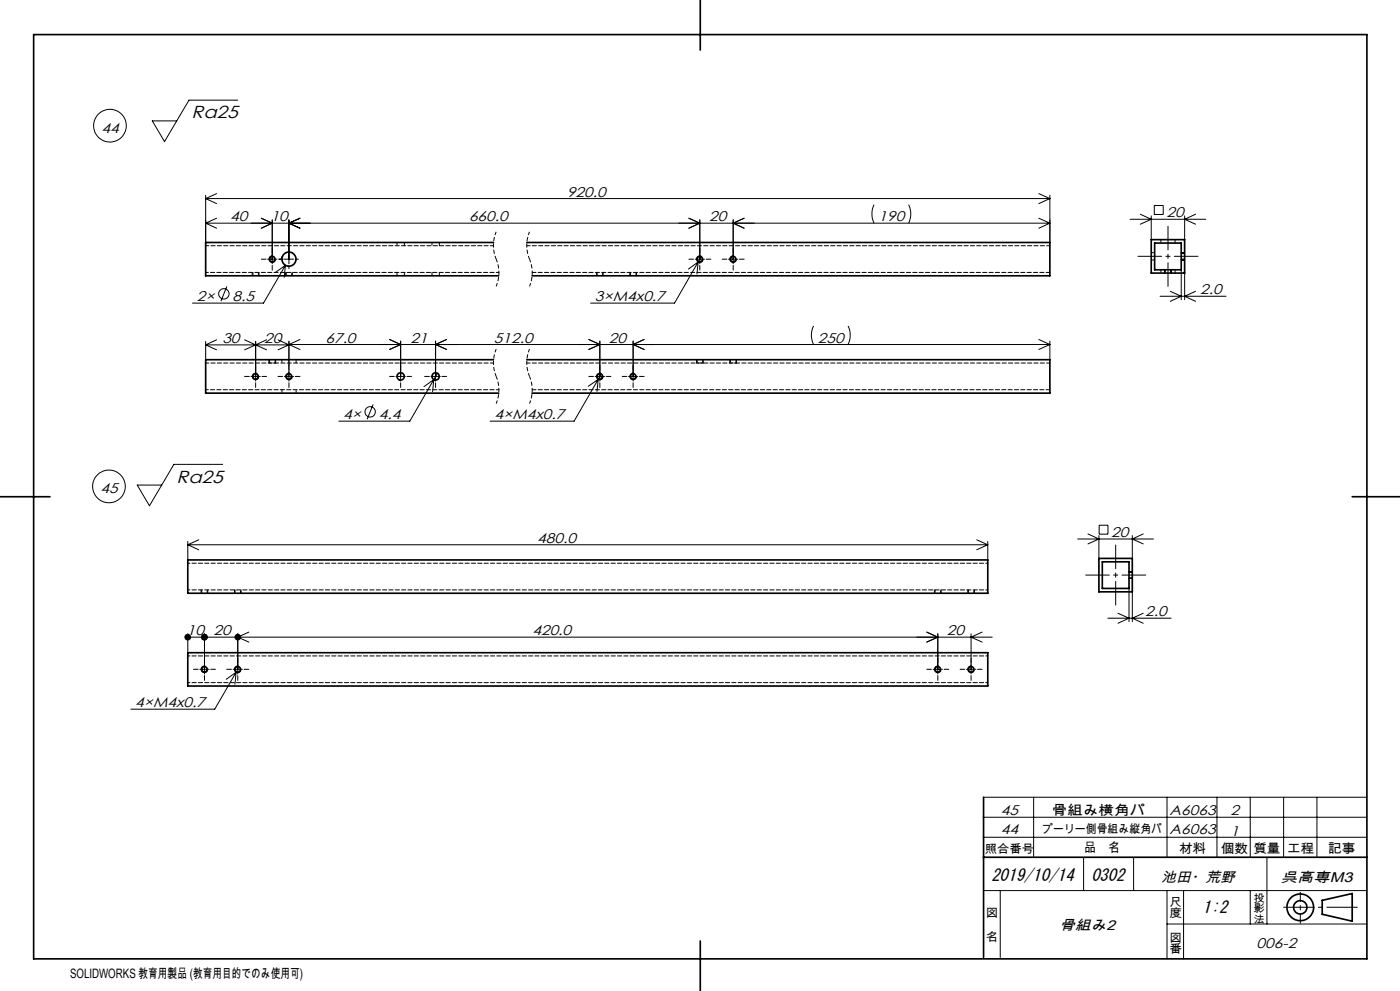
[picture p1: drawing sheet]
<svg xmlns="http://www.w3.org/2000/svg" width="420mm" height="297mm" viewBox="0 0 420 297" stroke-linecap="round" stroke-linejoin="round" font-family="sans-serif">
<g fill="none" stroke="#000" stroke-width=".3">
<path d="M71.3 30h-14.6l-7.3 12.4-3.7-6.2h7.3M61.7 58.5v14.2M61.7 59.5h253.3M61.7 59.5l3.3 1.5M65 58l-3.3 1.5M311.6 58l3.4 1.5M315 58.5v14.2M315 59.5l-3.4 1.5M61.7 66.9h253.3M61.7 66.9l3.3 1.5M65 65.4l-3.3 1.5M78.4 65.4l3.3 1.5-3.3 1.5"/>
<path d="M78.4 77.7h1.4M80.3 77.7h2.8M81.7 65.9v13.2M81.7 79.5v1.5M82 76.7a1.01 1.01 0 0 0-1.3 .7 1.01 1.01 0 0 0 .7 1.2 1.01 1.01 0 0 0 1.3-.7M83.6 77.7h1.4M85.3 77.7h2.8M85.6 79.5l-6.5 11.3h-21.4M85.6 79.5l-2.9 2.1M85.6 79.5l-.3 3.6M86.7 65.9v13.2M86.7 79.5v1"/>
<path d="M88.6 77.7h.9M90 65.4l-3.3 1.5 3.3 1.5M206.7 65.4l3.2 1.5-3.2 1.5M206.7 77.7h1.4M208.6 77.7h2.7M209.4 78.5l-7 12.3h-25.2M209.4 78.5l-2.9 2.1M209.4 78.5l-.3 3.6M209.9 65.9v13.2M209.9 79.5v1.5M210.2 76.7a1.01 1.01 0 0 0-1.2 .7 1.01 1.01 0 0 0 .7 1.2 1.01 1.01 0 0 0 1.2-.7M210.5 76.8l-1.1 1.7"/>
<path d="M211.8 77.7h1.5M216.6 77.7h1.5M218.5 77.7h2.9M220 65.9v13.2M220 79.5v1.5M220.2 76.7a1.01 1.01 0 0 0-1.2 .7 1.01 1.01 0 0 0 .7 1.2 1.01 1.01 0 0 0 1.2-.7M221.9 77.7h1.3M223.2 65.4l-3.2 1.5 3.2 1.5M262.2 61.3a6.4 6.4 0 0 0 0 5.6M272.6 61.3a6.4 6.4 0 0 1 0 5.6M311.6 65.4l3.4 1.5M315 66.9l-3.4 1.5"/>
<path d="M339 65.7h22.7M342.1 64.2l3.3 1.5-3.3 1.5M345.4 64.7v7.1M346.3 61.6h2.7v2.7h-2.7zM354.4 77.9h1M354.4 75.8h1M355.4 64.7v7.1M358.7 64.2l-3.3 1.5 3.3 1.5M68.1 85.8l-1.8 4.5M75.7 81.7v1M77.7 81.7v1M85.7 81.7v1"/>
<path d="M87.7 81.7v1M179 81.7v1M180.9 81.7v1M188.9 81.7v1M191 81.7v1M244.1 97.7a6.1 6.1 0 0 0 0 5.6M254.4 97.7a6.4 6.4 0 0 1 0 5.6M348 88.8h19.8M349.4 80.9v.9M351.1 87.3l3.3 1.5-3.3 1.5M351.4 80.9v.9M354.4 80.9v8.9"/>
<path d="M355.4 81.8v8M358.7 87.3l-3.3 1.5 3.3 1.5M61.7 102.3v5.5M61.7 103.4h25M61.7 103.4l3.3 1.4M65 101.8l-3.3 1.6M73.4 101.8l3.3 1.6M73.4 112.8h1.4M75.3 112.8h2.8M76.7 102.3v11.9M76.7 103.4l-3.3 1.4M76.7 103.4l3.3 1.4"/>
<path d="M76.7 114.7v1.4M76.9 111.9a1 1 0 0 0-1.2 .7 1 1 0 0 0 .7 1.2 1 1 0 0 0 1.2-.7M78.6 112.8h1.4M80 101.8l-3.3 1.6M80.7 107.8v1M82.7 107.8v1M83.4 101.8l3.3 1.6M83.4 112.8h1.4M85.3 112.8h2.8M86.7 102.2v12M86.7 114.7v1.4M86.7 103.3l3.3 1.4"/>
<path d="M86.7 103.4l-3.3 1.4M87 111.9a1 1 0 0 0-1.3 .7 1 1 0 0 0 .8 1.2 1 1 0 0 0 1.2-.7M88.6 112.8h1.4M90 101.7l-3.3 1.6M116.9 101.7l3.3 1.6-3.3 1.4M116.9 112.8h1.4M118.8 112.8h2.8M120.2 114.7v1.4M120.2 102.2v12M122.1 112.8h1.4M127.4 112.8h1.4M129.3 112.8h2.8"/>
<path d="M130.1 113.8l-7.2 12.4h-21.3M130.1 113.8l-2.9 2.1M130.1 113.8l-.3 3.6M130.7 102.2v12M130.7 114.7v1.4M131.2 111.9l-1.1 1.9M132.6 112.8h1.4M134 101.7l-3.3 1.6 3.3 1.4M176.6 101.7l3.4 1.6-3.4 1.4M176.6 112.8h1.4M178.5 112.8h2.9M179.5 113.7l-7.3 12.5h-25.2"/>
<path d="M179.5 113.7l-3 2.1M179.5 113.7l-.4 3.6M180 102.2v12M180 114.7v1.4M180.2 111.9a1 1 0 0 0-1.2 .7 1 1 0 0 0 .7 1.2 1 1 0 0 0 1.2-.7M180.4 112l-.9 1.7M181.9 112.8h1.4M186.7 112.8h1.4M188.6 112.8h2.7M189.9 102.2v12M189.9 114.7v1.4M190.2 111.9a1 1 0 0 0-1.2 .7 1 1 0 0 0 .7 1.2 1 1 0 0 0 1.2-.7"/>
<path d="M191.8 112.8h1.5M193.3 101.7l-3.4 1.6 3.4 1.4M209 107.8v1M211 107.8v1M218.9 107.8v1M220.9 107.8v1M311.6 101.7l3.4 1.6M315 103.3h-228.3M315 102.2v5.6M315 103.3l-3.4 1.4M66.8 139.2h-14.6l-7.4 12.4-3.6-6.2h7.3M111.9 121.2l-1.8 4.5"/>
<path d="M329.7 157.4h2.7v2.7h-2.7zM56.3 162.3v5.5M56.3 163.3h240M56.3 163.3l3.3 1.5M59.6 161.8l-3.3 1.5M60.3 176.8v1M62.3 176.8v1M70.3 176.8v1M72.3 176.8v1M280.3 176.8v1M282.3 176.8v1M290.3 176.8v1"/>
<path d="M292.3 176.8v1M293 161.8l3.3 1.5M296.3 162.3v5.5M296.3 163.3l-3.3 1.5M323.3 161.5h22.7M326.4 160l3.3 1.5-3.3 1.5M329.7 160.5v6.9M338.7 176.4v9.9M338.7 173.4h1M338.7 171.4h1M339.7 177.4v8.9M339.7 160.5v6.9"/>
<path d="M343 160l-3.3 1.5 3.3 1.5M56.3 189.9v5.7M56.3 191h241.4M61.3 189.9v12.1M61.6 199.6a1 1 0 0 0-1.2 .7 1 1 0 0 0 .7 1.3 1 1 0 0 0 1.2-.7M71.3 189.9v12.1M71.6 199.6a1 1 0 0 0-1.3 .7 1 1 0 0 0 .8 1.3 1 1 0 0 0 1.2-.7M74.6 189.4l-3.3 1.6 3.3 1.4M278 189.4l3.3 1.6-3.3 1.4M281.3 189.9v12.1M281.6 199.6a1 1 0 0 0-1.2 .7 1 1 0 0 0 .7 1.3 1 1 0 0 0 1.2-.7M291.3 189.9v12.1"/>
<path d="M291.6 199.6a1 1 0 0 0-1.2 .7 1 1 0 0 0 .7 1.3 1 1 0 0 0 1.2-.7M294.6 189.4l-3.3 1.6 3.3 1.4M332.4 185.3h18.9M335.4 183.8l3.3 1.5-3.3 1.5M343 183.8l-3.3 1.5 3.3 1.5M58 200.6h1.4M59.9 200.6h2.8M61.3 202.5v1.4M63.2 200.6h1.4M68 200.6h1.4M69.9 200.6h2.8M70.8 201.5l-6.4 11h-25.1"/>
<path d="M70.8 201.5l-2.9 2.1M70.8 201.5l-.3 3.6M71.3 202.5v1.4M73.2 200.6h1.4M278 200.6h1.4M279.9 200.6h2.8M281.3 202.5v1.4M283.2 200.6h1.4M288 200.6h1.4M289.9 200.6h2.8M291.3 202.5v1.4M293.2 200.6h1.4"/>
<path d="M295.1 238.9h115M310.1 238.9v18M350.1 238.9v18M365.1 238.9v18M375.1 238.9v18M385.1 238.9v18M395.1 238.9v18M295.1 250.9h115M295.1 244.9h115M325.1 256.9v10M340.1 256.9v10M380.1 256.9v20"/>
<path d="M295.1 266.9h115M300.1 266.9v20M350.1 276.9h60M350.1 266.9v20.4M355.1 266.9v20.5M375.1 266.9v10"/>
<circle cx="33" cy="37.7" r="4.9"/>
<circle cx="67.2" cy="88.1" r="1.56"/>
<circle cx="111.1" cy="123.4" r="1.55"/>
<circle cx="32.7" cy="145.8" r="4.9"/>
</g>
<path d="M148.9 69.5a10.6 10.6 0 0 0 0 8.1M148.9 77.6a10.6 10.6 0 0 1 0 8.2M158.9 69.5a10.6 10.6 0 0 0 0 8.1M158.9 77.6a10.6 10.6 0 0 1 0 8.2M148.9 104.6a10.6 10.6 0 0 0 0 8.2M148.9 112.8a10.6 10.6 0 0 1 0 8.2M158.9 104.6a10.6 10.6 0 0 0 0 8.2M158.9 112.8a10.6 10.6 0 0 1 0 8.2" fill="none" stroke="#000" stroke-width=".3" stroke-dasharray="1.3 .6" stroke-dashoffset=".2" stroke-linecap="butt"/>
<g fill="none" stroke="#000" stroke-width=".5">
<path d="M10.1 10.4h400v277h-400zM210.1 0v15M148.1 72.7h-86.4v10h87.9M158 72.7h157v10h-155.4M345.4 71.8h10v10h-10zM346.4 72.8h8v8.1h-8zM148.1 107.8h-86.4v10h87.9M158 107.8h157v10h-155.4M0 148.9h15M405.7 148.9h14.3M56.3 167.8h240v10h-240zM329.7 167.4h10v10h-10z"/>
<path d="M330.7 168.4h8v8h-8zM56.3 195.6h240v10h-240zM295.1 238.9v48M295.1 256.9h115M396.7 269.8l9-2v8.3l-9-2.1zM210.1 282v15"/>
<circle cx="81.7" cy="77.7" r=".82"/>
<circle cx="86.7" cy="77.7" r="2.11"/>
<circle cx="210" cy="77.7" r=".82"/>
<circle cx="219.9" cy="77.7" r=".82"/>
<circle cx="76.7" cy="112.8" r=".82"/>
<circle cx="86.7" cy="112.8" r=".82"/>
<circle cx="120.2" cy="112.8" r="1.1"/>
<circle cx="130.7" cy="112.8" r="1.1"/>
<circle cx="180" cy="112.8" r=".83"/>
<circle cx="190" cy="112.8" r=".82"/>
<circle cx="61.3" cy="200.6" r=".82"/>
<circle cx="71.3" cy="200.6" r=".82"/>
<circle cx="281.3" cy="200.6" r=".83"/>
<circle cx="291.3" cy="200.6" r=".82"/>
<circle cx="390.1" cy="271.9" r="4"/>
<circle cx="390.1" cy="271.9" r="2"/>
</g>
<path d="M341.4 76.8h18M350.4 85.8v-18M325.7 172.3h18M334.7 181.3v-18" fill="none" stroke="#000" stroke-width=".3" stroke-dasharray="30.5 1.3 1.3 1.3" stroke-dashoffset="23.4"/>
<path d="M390.1 276.7v-9.3" fill="none" stroke="#000" stroke-width=".3" stroke-dasharray="30.5 1.3 1.3 1.3" stroke-dashoffset="27.8"/>
<path d="M385.1 271.9h22.1" fill="none" stroke="#000" stroke-width=".3" stroke-dasharray="30.5 1.3 1.3 1.3" stroke-dashoffset="21.3"/>
<path d="M80.7 108.8h2M209 108.8h2M219 108.8h2" fill="none" stroke="#000" stroke-width=".3" stroke-dasharray="1.3 .6" stroke-dashoffset=".6"/>
<path d="M349.4 80.8h.2" fill="none" stroke="#000" stroke-width=".3" stroke-dasharray="1.3 .6"/>
<g fill="#000">
<path d="M55.7 190.2l-.4 .8h1h-1a1.02 1.02 0 0 0 1.3 .9 1.02 1.02 0 0 0 .6-1.4 1.02 1.02 0 0 0-1.5-.3zM60.6 190.3a1.01 1.01 0 0 0 .4 1.6 1.01 1.01 0 0 0 1.3-.9h-1h1a1.01 1.01 0 0 0-.6-1 1.01 1.01 0 0 0-1.1 .3z"/>
<path d="M60.7 190.2l-.4 .8h1h-1a1 1 0 0 0 1.3 .9 1 1 0 0 0 .6-1.4 1 1 0 0 0-1.5-.3zM70.7 190.2a1.01 1.01 0 0 0 .2 1.7 1.01 1.01 0 0 0 1.4-.9h-1h1a1 1 0 0 0-.6-1 1 1 0 0 0-1 .2z"/>
</g>
<g fill="none" stroke="#000" stroke-width=".3" stroke-dasharray="1.3 .6" stroke-dashoffset=".5">
<path d="M119.1 72.6v1M121.3 73.6v-1M129.6 72.6v1M131.8 73.6v-1M345.4 77.9h1M346.4 75.7h-1M348.3 71.8v1M352.5 72.8v-1M354.4 77.6h1M354.4 77.9h1M355.4 76h-1M355.4 75.7h-1"/>
<path d="M75.9 81.6v1M77.5 82.6v-1M85.9 81.6v1M87.5 82.6v-1M119.1 81.6v1M121.3 82.6v-1M129.6 81.6v1M131.8 82.6v-1M149.7 81.6h-88M179.1 81.6v1M180.8 82.6v-1M189.1 81.6v1"/>
<path d="M190.8 82.6v-1M348.3 80.8v1M349.6 80.8v1M351.2 81.8v-1M352.5 81.8v-1M80.9 107.8v1M82.5 108.8v-1M84.6 107.8v1M84.6 116.8v1M88.8 108.8v-1M88.8 117.8v-1M149.7 116.8h-88"/>
<path d="M209.1 107.8v1M210.8 108.8v-1M219.1 107.8v1M220.8 108.8v-1M60.5 176.8v1M62.2 177.8v-1M70.5 176.8v1M72.2 177.8v-1M280.5 176.8v1M282.2 177.8v-1M290.5 176.8v1M292.2 177.8v-1"/>
<path d="M338.7 173.2h1M339.7 171.5h-1"/>
</g>
<path d="M296.3 176.8h-240M296.3 168.8h-240M296.3 196.6h-240M296.3 204.6h-240" fill="none" stroke="#000" stroke-width=".3" stroke-dasharray="1.3 .6" stroke-dashoffset=".7"/>
<path d="M148 73.6h-86.3M315 73.6h-157M148 108.8h-86.3M315 108.8h-157" fill="none" stroke="#000" stroke-width=".3" stroke-dasharray="1.3 .6" stroke-dashoffset=".3"/>
<path d="M315 81.6h-155.3M315 116.8h-155.3" fill="none" stroke="#000" stroke-width=".3" stroke-dasharray="1.3 .6" stroke-dashoffset=".1"/>
<g font-size="5.2">
<text x="57.5" y="35.5">Ra25</text>
<text x="53" y="144.7">Ra25</text>
</g>
<g font-size="5.1">
<text x="297.4" y="263.9">2019/10/14</text>
<text x="327.4" y="263.9">0302</text>
<text x="360.8" y="273.5">1:2</text>
</g>
<g font-size="4.2">
<text x="30.4" y="39.7">44</text>
<text x="170.1" y="58.9">920.0</text>
<text x="349.9" y="65.1">20</text>
<text x="69" y="66.3">40</text>
<text x="81.2" y="66.3">10</text>
<text x="140.7" y="66.3">660.0</text>
<text x="212.7" y="66.3">20</text>
<text x="263.5" y="66.3">190</text>
<text x="360.1" y="88.2">2.0</text>
<text x="59.1" y="90.2">2×</text>
<text x="69.7" y="90.2">8.5</text>
<text x="178.5" y="90.3">3×M4x0.7</text>
<text x="66.7" y="102.8">30</text>
<text x="79.2" y="102.8">20</text>
<text x="97.6" y="102.7">67.0</text>
<text x="123.2" y="102.7">21</text>
<text x="148.2" y="102.7">512.0</text>
<text x="182.6" y="102.7">20</text>
<text x="245.4" y="102.7">250</text>
<text x="102.9" y="125.6">4×</text>
<text x="113.6" y="125.6">4.4</text>
<text x="148.4" y="125.6">4×M4x0.7</text>
<text x="30.1" y="147.8">45</text>
<text x="333.4" y="160.9">20</text>
<text x="161.2" y="162.7">480.0</text>
<text x="343.6" y="184.7">2.0</text>
<text x="56.1" y="190.4">10</text>
<text x="64.1" y="190.4">20</text>
<text x="159.7" y="190.4">420.0</text>
<text x="284.1" y="190.4">20</text>
<text x="40.6" y="212">4×M4x0.7</text>
<text x="300.3" y="244.1">45</text>
<text x="350.9" y="244.1">A6063</text>
<text x="369.1" y="244.1">2</text>
<text x="300.3" y="249.9">44</text>
<text x="350.9" y="249.9">A6063</text>
<text x="369.1" y="250.5">1</text>
<text x="348.4" y="264.4">池田・荒野</text>
<text x="384.2" y="264.4">呉高専M3</text>
<text x="317.8" y="278.6">骨組み2</text>
<text x="377" y="284.1">006-2</text>
</g>
<text font-size="4.1" x="315.5" y="244.1">骨組み横角パ</text>
<g font-size="3.9">
<text x="325.2" y="255.5">品　名</text>
<text x="353.7" y="255.6">材料</text>
<text x="366.2" y="255.6">個数</text>
<text x="376" y="255.6">質量</text>
<text x="386.1" y="255.6">工程</text>
<text x="398.4" y="255.6">記事</text>
<text x="21" y="293">SOLIDWORKS 教育用製品 (教育用目的でのみ使用可)</text>
</g>
<g font-size="3.5">
<text x="312.7" y="249.7">プーリー側骨組み縦角パ</text>
<text x="295.4" y="255.6">照合番号</text>
<text x="295.8" y="274.9">図</text>
<text x="350.8" y="271.4">尺</text>
<text x="350.8" y="274.9">度</text>
<text x="295.8" y="282">名</text>
<text x="350.8" y="282.2">図</text>
<text x="350.8" y="285.8">番</text>
</g>
<g font-size="3.2">
<text x="376" y="270.2">投</text>
<text x="376" y="273.4">影</text>
<text x="376" y="276.5">法</text>
</g>
</svg>
